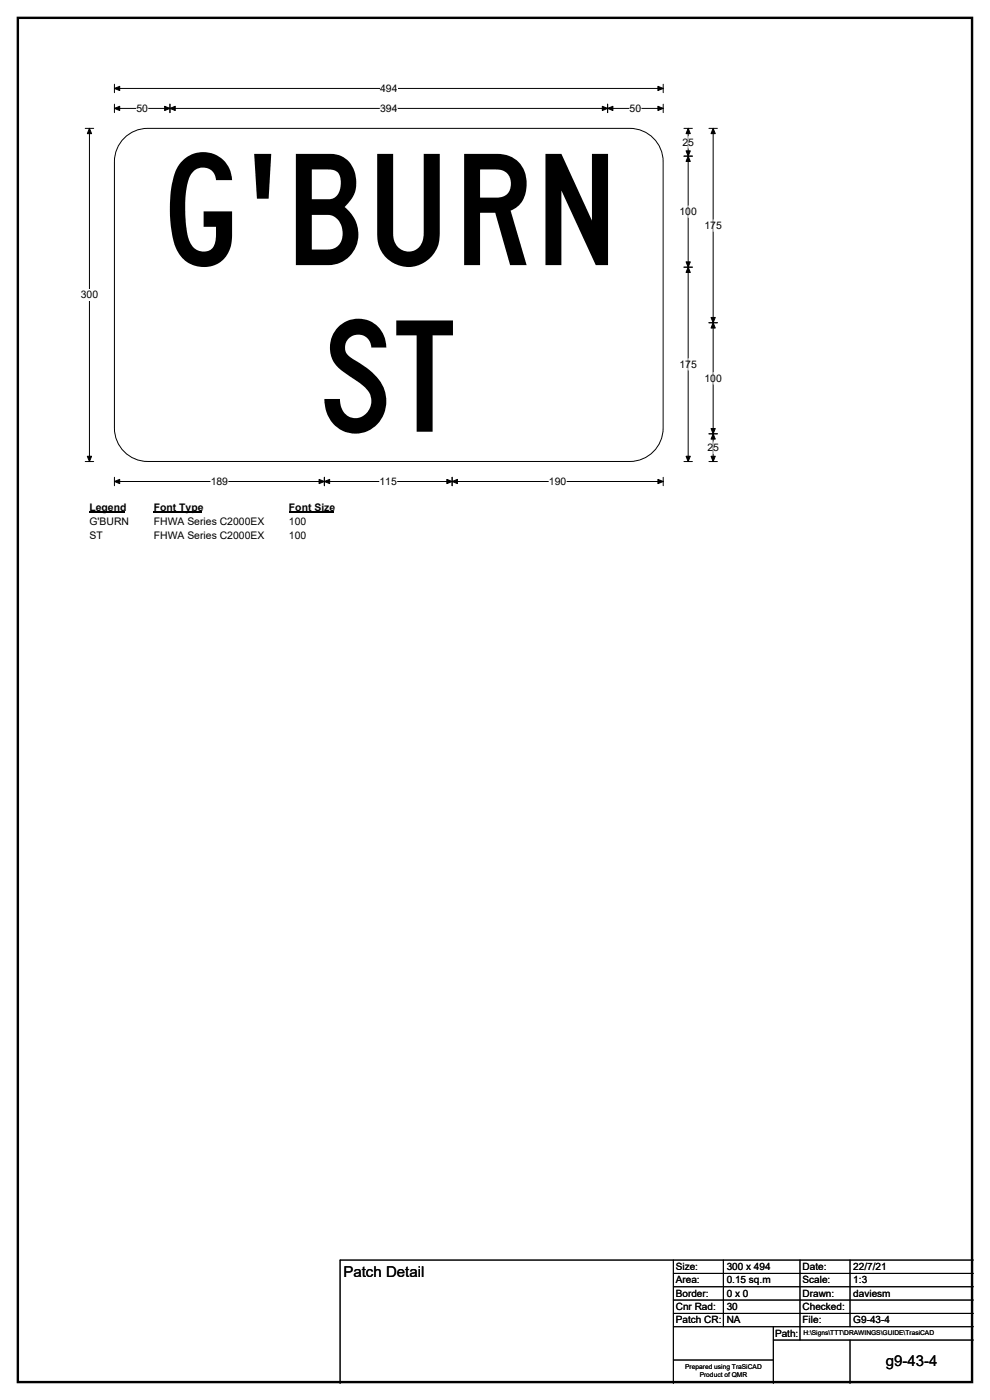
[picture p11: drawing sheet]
<svg xmlns="http://www.w3.org/2000/svg" width="297mm" height="420mm" viewBox="0 0 297 420" stroke-linecap="round" stroke-linejoin="round" font-family="sans-serif">
<path d="M5.4 5.4h286.3v409.4h-286.3z" fill="none" stroke="#000" stroke-width=".72"/>
<path d="M34.3 26.5h164.7M34.3 25.3v2.5M199 25.3v2.5" fill="none" stroke="#000" stroke-width=".3"/>
<path d="M34.3 26.5l1.6-.6v1.3zM197.4 25.9l1.6 .6-1.6 .7z" fill="#000" stroke="#000" stroke-width=".3"/>
<path d="M114 24.8h5.3v3.5h-5.3z" fill="#fff"/>
<g fill="none" stroke="#000" stroke-width=".3">
<path d="M25.6 38.5h2.5M26.8 38.5v100M34.3 32.5h164.7M34.3 31.3v2.5M51 31.3v2.5M182.3 31.3v2.5M199 31.3v2.5M25.6 138.5h2.5M34.3 143.2v2.6M34.3 144.5h164.7M97.3 143.2v2.6M135.7 143.2v2.6"/>
<path d="M199 143.2v2.6"/>
</g>
<g fill="#000" stroke="#000" stroke-width=".3">
<path d="M26.8 38.5l.7 1.6h-1.3zM34.3 32.5l1.6-.6v1.3zM51 32.5l1.6-.6v1.3zM49.4 31.9l1.6 .6-1.6 .7zM180.7 31.9l1.6 .6-1.6 .7zM182.3 32.5l1.6-.6v1.3zM197.4 31.9l1.6 .6-1.6 .7zM26.2 136.9h1.3l-.7 1.6zM34.3 144.5l1.6-.6v1.2zM97.3 144.5l1.6-.6v1.2zM95.7 143.9l1.6 .6-1.6 .6zM134.1 143.9l1.6 .6-1.6 .6z"/>
<path d="M135.7 144.5l1.5-.6v1.2zM197.4 143.9l1.6 .6-1.6 .6z"/>
</g>
<path d="M40.9 32.5h3.5M114 32.5h5.3M188.9 32.5h3.5M63.2 144.5h5.2M113.9 144.5h5.2M164.7 144.5h5.2" fill="none" stroke="#fff" stroke-width=".3"/>
<path d="M24.2 86.8h5.2v3.5h-5.2z" fill="#fff"/>
<path d="M205.2 38.5h2.6M206.5 38.5v100M212.7 38.5h2.5M214 38.5v100M205.2 46.9h2.6M205.2 80.2h2.6M212.7 96.9h2.5M205.2 138.5h2.6M212.7 138.5h2.5M212.7 130.2h2.5" fill="none" stroke="#000" stroke-width=".3"/>
<path d="M206.5 38.5l.6 1.6h-1.3zM214 38.5l.6 1.6h-1.3zM206.5 46.9l.6 1.6h-1.3zM205.8 45.3h1.3l-.6 1.6zM205.8 78.6h1.3l-.6 1.6zM206.5 80.2l.6 1.6h-1.3zM214 96.9l.6 1.5h-1.3zM213.3 95.3h1.3l-.6 1.6zM205.8 136.9h1.3l-.6 1.6zM213.3 128.6h1.3l-.6 1.6zM214 130.2l.6 1.6h-1.3zM213.3 136.9h1.3l-.6 1.6z" fill="#000" stroke="#000" stroke-width=".3"/>
<path d="M206.5 40.9v3.6M206.5 61.8v3.5M214 66v3.4M206.5 107.6v3.5M214 111.8v3.5M214 132.6v3.5" fill="none" stroke="#fff" stroke-width=".3"/>
<path d="M26.8 150.5h10.8v3.5h-10.8z" fill="#fff"/>
<path d="M26.8 153.8h10.8" fill="none" stroke="#000" stroke-width=".32"/>
<path d="M46.1 150.5h14.5v3.5h-14.5z" fill="#fff"/>
<path d="M46.1 153.8h14.5" fill="none" stroke="#000" stroke-width=".32"/>
<path d="M86.7 150.5h13.5v3.5h-13.5z" fill="#fff"/>
<path d="M86.7 153.8h13.5" fill="none" stroke="#000" stroke-width=".32"/>
<g fill="#fff">
<path d="M26.8 154.7h11.9v3.5h-11.9z"/>
<path d="M46.1 154.7h33.1v3.5h-33.1z"/>
<path d="M86.7 154.7h5.2v3.5h-5.2z"/>
<path d="M26.8 158.9h4v3.5h-4z"/>
<path d="M46.1 158.9h33.1v3.5h-33.1z"/>
<path d="M86.7 158.9h5.2v3.5h-5.2z"/>
</g>
<path d="M36.9 41.9a10 10 0 0 1 7.4-3.4h144.7a10 10 0 0 1 10 10v80a10 10 0 0 1-10 10h-144.7a10 10 0 0 1-10-10v-80a10 10 0 0 1 2.6-6.6z" fill-rule="evenodd" fill="#fff" stroke="#fff" stroke-width=".3"/>
<g fill="none" stroke="#000" stroke-width=".3">
<path d="M36.9 41.9a10 10 0 0 1 7.4-3.4h144.7a10 10 0 0 1 10 10v80a10 10 0 0 1-10 10h-144.7a10 10 0 0 1-10-10v-80a10 10 0 0 1 2.6-6.6zM202 378.2v37M217 378.2v20M240 378.2v24M255 378.2v20M292 378.2h-190v37M202 382.2h90M202 386.2h90M202 390.2h90M202 394.2h90M202 398.2h90M232 398.2v17"/>
<path d="M202 408.2h30M232 402.2h60M255 402.2v13"/>
</g>
<g fill="#000">
<path d="M54.5 48.5a8.7 8.7 0 0 1 9.5-2.3 8.7 8.7 0 0 1 5.6 7.9h-4.8a4.1 4.1 0 0 0-4-3.8 4.1 4.1 0 0 0-4.2 3.6 37.6 37.6 0 0 0 .2 18.4 4.2 4.2 0 0 0 7.1 1.9l.6-1.3 .2-1.2 .1-3.6h-3.7v-4.7h8.5v6.9a9.2 9.2 0 0 1-5.6 9.4 9.2 9.2 0 0 1-12-7.5l-.3-1.4a40.5 40.5 0 0 1 1-19.6zM76.3 46.2h5.1l-.8 13.4h-3.5zM88.8 46.2h10.5a7.8 7.8 0 0 1 7.6 8.6 9.1 9.1 0 0 1-3.5 7.3 9.6 9.6 0 0 1 4.1 9.3 9.6 9.6 0 0 1-6.5 7.8l-2.4 .4h-9.8zM93.6 50.9v8.9h5a3.8 3.8 0 0 0 3.6-4.2 3.8 3.8 0 0 0-1.9-4.5l-1.7-.2zM93.6 64.5v10.4h4.8a4.5 4.5 0 0 0 4.3-5.7 4.8 4.8 0 0 0-4.3-4.7zM113.2 46.2h4.8v23.9a4.6 4.6 0 0 0 2.8 5 4.6 4.6 0 0 0 5.5-1.7l.6-1.5 .2-1.8v-23.9h4.9v23.4a9.5 9.5 0 0 1-9.4 10.5 9.5 9.5 0 0 1-9.4-10.5zM139.3 46.2h9.9a8.5 8.5 0 0 1 8.8 9.7 7.7 7.7 0 0 1-4.8 7.3l4.8 16.4h-4.9l-4.5-15.7h-4.6v15.7h-4.7zM144 50.9v8.4h5a4 4 0 0 0 4.2-5.4 3.9 3.9 0 0 0-4.2-3zM163.7 46.2h4.7l9.2 20v-20h4.8v33.4h-3.6l-10.4-22.4v22.4h-4.7z"/>
<path d="M101.5 98.2a8.4 8.4 0 0 1 9.3-1.9 8.4 8.4 0 0 1 5.1 8h-4.5a3.9 3.9 0 0 0-5.1-3.7 3.9 3.9 0 0 0-1.9 6l.8 .7a24.9 24.9 0 0 1 9.5 8.2 9.6 9.6 0 0 1-.6 10.8 9.6 9.6 0 0 1-10.3 3.4 10 10 0 0 1-6.5-10h4.7a4.9 4.9 0 0 0 5.8 5.6 5.4 5.4 0 0 0 3.6-4.6 5.4 5.4 0 0 0-2.7-5.2l-4.6-3.2a8.9 8.9 0 0 1-5.1-8.6 8.7 8.7 0 0 1 2.5-5.5zM118.9 96.2h17v4.4h-6.1v29h-4.8v-29h-6.1z"/>
</g>
<g font-size="4.5">
<text x="103" y="383.2">Patch Detail</text>
<text x="265.8" y="410">g9-43-4</text>
</g>
<g font-size="3.1">
<text x="114" y="27.6">494</text>
<text x="40.9" y="33.6">50</text>
<text x="114" y="33.6">394</text>
<text x="188.9" y="33.6">50</text>
<text x="204.7" y="43.7">25</text>
<text x="203.9" y="64.6">100</text>
<text x="211.4" y="68.7">175</text>
<text x="24.2" y="89.6">300</text>
<text x="203.9" y="110.4">175</text>
<text x="211.4" y="114.6">100</text>
<text x="212.2" y="135.4">25</text>
<text x="63.2" y="145.6">189</text>
<text x="113.9" y="145.6">115</text>
<text x="164.7" y="145.6">190</text>
<text x="26.8" y="153.3">Legend</text>
<text x="46.1" y="153.3">Font Type</text>
<text x="86.7" y="153.3">Font Size</text>
<text x="26.8" y="157.5">G'BURN</text>
<text x="26.8" y="161.7">ST</text>
<text x="46.1" y="157.5">FHWA Series C2000EX</text>
<text x="46.1" y="161.7">FHWA Series C2000EX</text>
<text x="86.7" y="157.5">100</text>
<text x="86.7" y="161.7">100</text>
</g>
<g font-size="3">
<text x="202.8" y="381.1">Size:</text>
<text x="218" y="381.1">300 x 494</text>
<text x="240.8" y="381.1">Date:</text>
<text x="256" y="381.1">22/7/21</text>
<text x="202.8" y="385.1">Area:</text>
<text x="202.8" y="389.1">Border:</text>
<text x="218" y="385.1">0.15 sq.m</text>
<text x="218" y="389.1">0 x 0</text>
<text x="240.8" y="385.1">Scale:</text>
<text x="240.8" y="389.1">Drawn:</text>
<text x="256" y="385.1">1:3</text>
<text x="256" y="389.1">daviesm</text>
<text x="202.8" y="393.1">Cnr Rad:</text>
<text x="218" y="393.1">30</text>
<text x="240.8" y="393.1">Checked:</text>
<text x="202.8" y="397.1">Patch CR:</text>
<text x="218" y="397.1">NA</text>
<text x="232.5" y="401.1">Path:</text>
<text x="240.8" y="397.1">File:</text>
<text x="256" y="397.1">G9-43-4</text>
</g>
<g font-size="2">
<text x="241" y="400.7">H:\Signs\TTT\DRAWINGS\GUIDE\TrasiCAD</text>
<text x="205.6" y="411">Prepared using TraSiCAD</text>
<text x="209.9" y="413.3">Product of QMR</text>
</g>
</svg>
